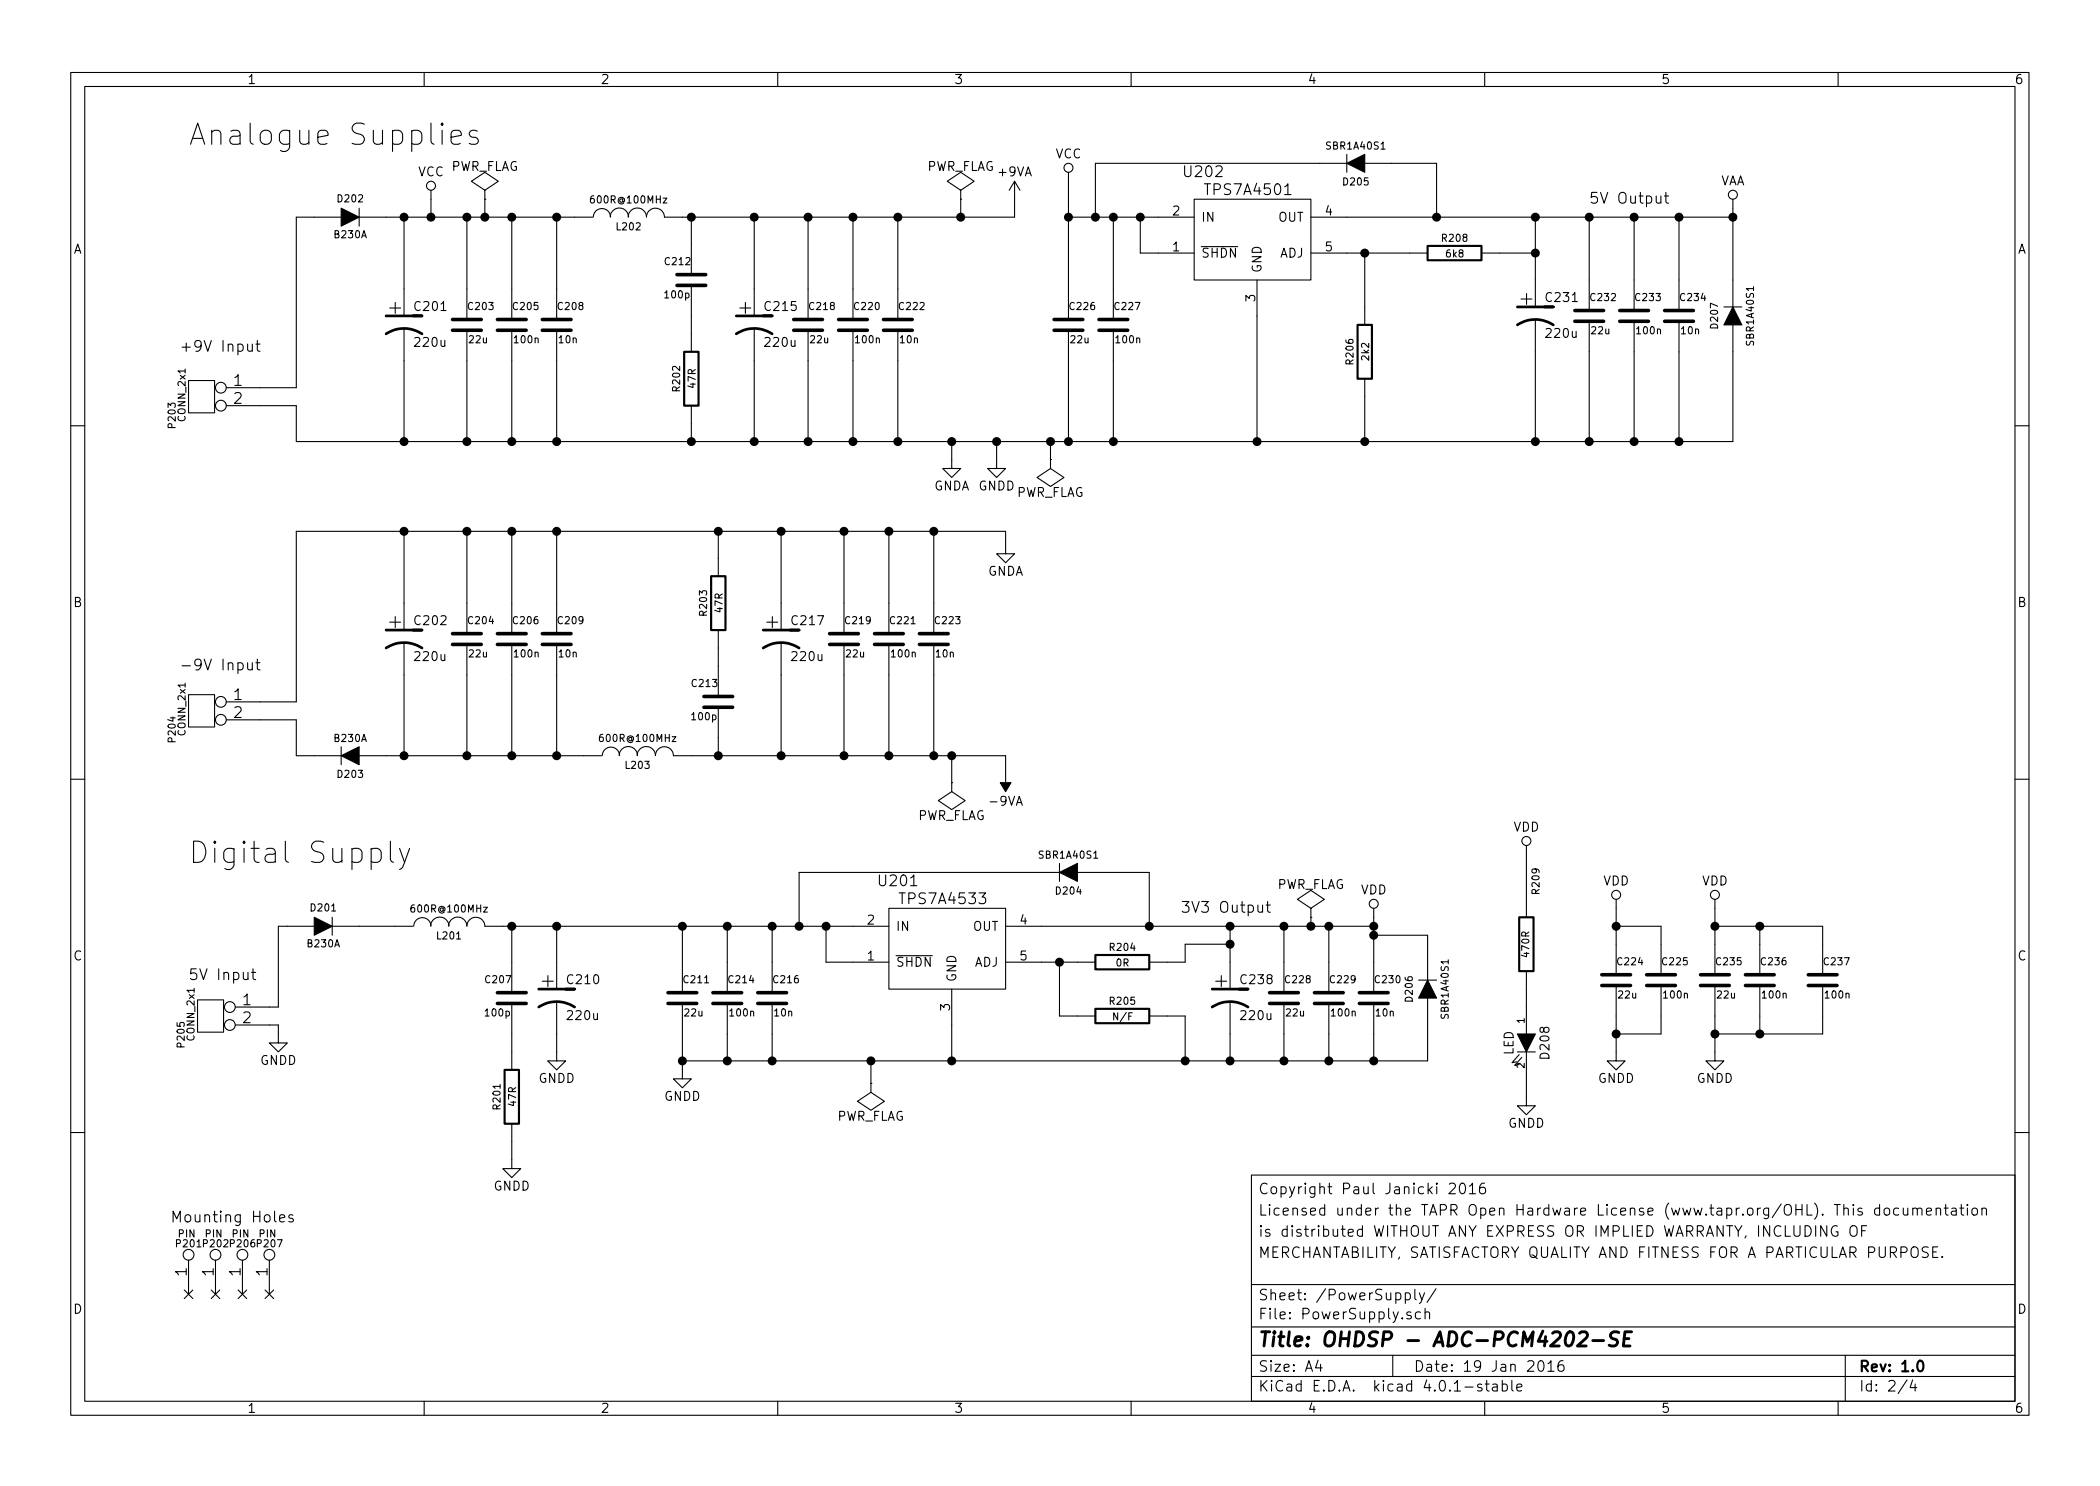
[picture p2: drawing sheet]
EESchema Schematic File Version 2
LIBS:power
LIBS:MyKiCadLibs-Lib
LIBS:DEV-ADC-PCM4202-SE-cache
EELAYER 25 0
EELAYER END
$Descr A4 11693 8268
encoding utf-8
Sheet 2 4
Title "OHDSP - ADC-PCM4202-SE"
Date "19 Jan 2016"
Rev "1.0"
Comp ""
Comment1 "MERCHANTABILITY, SATISFACTORY QUALITY AND FITNESS FOR A PARTICULAR PURPOSE."
Comment2 "is distributed WITHOUT ANY EXPRESS OR IMPLIED WARRANTY, INCLUDING OF"
Comment3 "Licensed under the TAPR Open Hardware License (www.tapr.org/OHL). This documentation"
Comment4 "Copyright Paul Janicki 2016"
$EndDescr
$Comp
L CONN_2x1 P203
U 1 1
P 1450 2150
F 0 "P203" V 1945 1995 40  0000 C CNN
F 1 "CONN_2x1" V 1890 2110 40  0000 C CNN
F 2 "MyKiCadLibs-Footprints:CONN-2WAY-2.54mm-3.81mm-SPACING" H 1790 2040 60  0001 C CNN
F 3 "" H 1790 2040 60  0000 C CNN
	1    1450 2150
	-1   0    0    -1  
$EndComp
$Comp
L GNDA #PWR01
U 1 1
P 5300 2550
F 0 "#PWR01" H 5300 2300 50  0001 C CNN
F 1 "GNDA" H 5300 2400 50  0000 C CNN
F 2 "" H 5300 2550 60  0000 C CNN
F 3 "" H 5300 2550 60  0000 C CNN
	1    5300 2550
	1    0    0    -1  
$EndComp
$Comp
L GNDD #PWR02
U 1 1
P 5550 2550
F 0 "#PWR02" H 5550 2300 50  0001 C CNN
F 1 "GNDD" H 5550 2400 50  0000 C CNN
F 2 "" H 5550 2550 60  0000 C CNN
F 3 "" H 5550 2550 60  0000 C CNN
	1    5550 2550
	1    0    0    -1  
$EndComp
$Comp
L PWR_FLAG #FLG03
U 1 1
P 5350 1100
F 0 "#FLG03" H 5350 1195 50  0001 C CNN
F 1 "PWR_FLAG" H 5350 1280 50  0000 C CNN
F 2 "" H 5350 1100 60  0000 C CNN
F 3 "" H 5350 1100 60  0000 C CNN
	1    5350 1100
	1    0    0    -1  
$EndComp
$Comp
L PWR_FLAG #FLG04
U 1 1
P 5850 2550
F 0 "#FLG04" H 5850 2645 50  0001 C CNN
F 1 "PWR_FLAG" H 5850 2730 50  0000 C CNN
F 2 "" H 5850 2550 60  0000 C CNN
F 3 "" H 5850 2550 60  0000 C CNN
	1    5850 2550
	-1   0    0    1   
$EndComp
$Comp
L INDUCTOR L202
U 1 1
P 3500 1200
F 0 "L202" V 3450 1200 40  0000 C CNN
F 1 "600R@100MHz" V 3600 1200 40  0000 C CNN
F 2 "MyKiCadLibs-Footprints:SMD-0805" H 3500 1200 60  0001 C CNN
F 3 "" H 3500 1200 60  0000 C CNN
	1    3500 1200
	0    -1   -1   0   
$EndComp
$Comp
L R R202
U 1 1
P 3850 2100
F 0 "R202" V 3770 2100 40  0000 C CNN
F 1 "47R" V 3857 2101 40  0000 C CNN
F 2 "MyKiCadLibs-Footprints:SMD-0805" V 3780 2100 30  0001 C CNN
F 3 "" H 3850 2100 30  0000 C CNN
	1    3850 2100
	1    0    0    -1  
$EndComp
$Comp
L C C212
U 1 1
P 3850 1550
F 0 "C212" H 3850 1650 40  0000 L CNN
F 1 "100p" H 3856 1465 40  0000 L CNN
F 2 "MyKiCadLibs-Footprints:SMD-0805" H 3888 1400 30  0001 C CNN
F 3 "" H 3850 1550 60  0000 C CNN
	1    3850 1550
	-1   0    0    -1  
$EndComp
$Comp
L C C205
U 1 1
P 2850 1800
F 0 "C205" H 2850 1900 40  0000 L CNN
F 1 "100n" H 2856 1715 40  0000 L CNN
F 2 "MyKiCadLibs-Footprints:SMD-0805" H 2888 1650 30  0001 C CNN
F 3 "" H 2850 1800 60  0000 C CNN
	1    2850 1800
	1    0    0    -1  
$EndComp
$Comp
L C C208
U 1 1
P 3100 1800
F 0 "C208" H 3100 1900 40  0000 L CNN
F 1 "10n" H 3106 1715 40  0000 L CNN
F 2 "MyKiCadLibs-Footprints:SMD-0805" H 3138 1650 30  0001 C CNN
F 3 "" H 3100 1800 60  0000 C CNN
	1    3100 1800
	1    0    0    -1  
$EndComp
$Comp
L C C220
U 1 1
P 4750 1800
F 0 "C220" H 4750 1900 40  0000 L CNN
F 1 "100n" H 4756 1715 40  0000 L CNN
F 2 "MyKiCadLibs-Footprints:SMD-0805" H 4788 1650 30  0001 C CNN
F 3 "" H 4750 1800 60  0000 C CNN
	1    4750 1800
	1    0    0    -1  
$EndComp
$Comp
L IC-REG-POS-TPS7A45xx U201
U 1 1
P 4750 5150
F 0 "U201" H 5000 5400 60  0000 C CNN
F 1 "TPS7A4533" H 5250 5300 60  0000 C CNN
F 2 "MyKiCadLibs-Footprints:IC-SOT223-6" H 4750 5150 60  0001 C CNN
F 3 "" H 4750 5150 60  0000 C CNN
	1    4750 5150
	1    0    0    -1  
$EndComp
$Comp
L C C216
U 1 1
P 4300 5550
F 0 "C216" H 4300 5650 40  0000 L CNN
F 1 "10n" H 4306 5465 40  0000 L CNN
F 2 "MyKiCadLibs-Footprints:SMD-0805" H 4338 5400 30  0001 C CNN
F 3 "" H 4300 5550 60  0000 C CNN
	1    4300 5550
	1    0    0    -1  
$EndComp
$Comp
L C C214
U 1 1
P 4050 5550
F 0 "C214" H 4050 5650 40  0000 L CNN
F 1 "100n" H 4056 5465 40  0000 L CNN
F 2 "MyKiCadLibs-Footprints:SMD-0805" H 4088 5400 30  0001 C CNN
F 3 "" H 4050 5550 60  0000 C CNN
	1    4050 5550
	1    0    0    -1  
$EndComp
$Comp
L C C211
U 1 1
P 3800 5550
F 0 "C211" H 3800 5650 40  0000 L CNN
F 1 "22u" H 3806 5465 40  0000 L CNN
F 2 "MyKiCadLibs-Footprints:SMD-0805" H 3838 5400 30  0001 C CNN
F 3 "" H 3800 5550 60  0000 C CNN
	1    3800 5550
	1    0    0    -1  
$EndComp
$Comp
L C C230
U 1 1
P 7650 5550
F 0 "C230" H 7650 5650 40  0000 L CNN
F 1 "10n" H 7656 5465 40  0000 L CNN
F 2 "MyKiCadLibs-Footprints:SMD-0805" H 7688 5400 30  0001 C CNN
F 3 "" H 7650 5550 60  0000 C CNN
	1    7650 5550
	1    0    0    -1  
$EndComp
$Comp
L C C229
U 1 1
P 7400 5550
F 0 "C229" H 7400 5650 40  0000 L CNN
F 1 "100n" H 7406 5465 40  0000 L CNN
F 2 "MyKiCadLibs-Footprints:SMD-0805" H 7438 5400 30  0001 C CNN
F 3 "" H 7400 5550 60  0000 C CNN
	1    7400 5550
	1    0    0    -1  
$EndComp
$Comp
L C C228
U 1 1
P 7150 5550
F 0 "C228" H 7150 5650 40  0000 L CNN
F 1 "22u" H 7156 5465 40  0000 L CNN
F 2 "MyKiCadLibs-Footprints:SMD-0805" H 7188 5400 30  0001 C CNN
F 3 "" H 7150 5550 60  0000 C CNN
	1    7150 5550
	1    0    0    -1  
$EndComp
$Comp
L R R204
U 1 1
P 6250 5350
F 0 "R204" V 6170 5350 40  0000 C CNN
F 1 "0R" V 6257 5351 40  0000 C CNN
F 2 "MyKiCadLibs-Footprints:SMD-0805" V 6180 5350 30  0001 C CNN
F 3 "" H 6250 5350 30  0000 C CNN
	1    6250 5350
	0    1    1    0   
$EndComp
$Comp
L R R205
U 1 1
P 6250 5650
F 0 "R205" V 6170 5650 40  0000 C CNN
F 1 "N/F" V 6257 5651 40  0000 C CNN
F 2 "MyKiCadLibs-Footprints:SMD-0805" V 6180 5650 30  0001 C CNN
F 3 "" H 6250 5650 30  0000 C CNN
	1    6250 5650
	0    1    1    0   
$EndComp
$Comp
L CP1 C210
U 1 1
P 3100 5550
F 0 "C210" H 3150 5650 50  0000 L CNN
F 1 "220u" H 3150 5450 50  0000 L CNN
F 2 "MyKiCadLibs-Footprints:CAP-TH-D8mmP3.5mm" H 3100 5550 60  0001 C CNN
F 3 "" H 3100 5550 60  0000 C CNN
	1    3100 5550
	1    0    0    -1  
$EndComp
$Comp
L CONN_2x1 P205
U 1 1
P 1500 5600
F 0 "P205" V 1995 5445 40  0000 C CNN
F 1 "CONN_2x1" V 1940 5560 40  0000 C CNN
F 2 "MyKiCadLibs-Footprints:CONN-2WAY-2.54mm-3.81mm-SPACING" H 1840 5490 60  0001 C CNN
F 3 "" H 1840 5490 60  0000 C CNN
	1    1500 5600
	-1   0    0    -1  
$EndComp
$Comp
L GNDD #PWR05
U 1 1
P 1550 5750
F 0 "#PWR05" H 1550 5500 50  0001 C CNN
F 1 "GNDD" H 1550 5600 50  0000 C CNN
F 2 "" H 1550 5750 60  0000 C CNN
F 3 "" H 1550 5750 60  0000 C CNN
	1    1550 5750
	1    0    0    -1  
$EndComp
$Comp
L DIODE D201
U 1 1
P 1800 5150
F 0 "D201" H 1800 5250 40  0000 C CNN
F 1 "B230A" H 1800 5050 40  0000 C CNN
F 2 "MyKiCadLibs-Footprints:DIODE-SMA" H 1800 5150 60  0001 C CNN
F 3 "" H 1800 5150 60  0000 C CNN
	1    1800 5150
	1    0    0    -1  
$EndComp
$Comp
L IC-REG-POS-TPS7A45xx U202
U 1 1
P 6450 1200
F 0 "U202" H 6700 1450 60  0000 C CNN
F 1 "TPS7A4501" H 6950 1350 60  0000 C CNN
F 2 "MyKiCadLibs-Footprints:IC-SOT223-6" H 6450 1200 60  0001 C CNN
F 3 "" H 6450 1200 60  0000 C CNN
	1    6450 1200
	1    0    0    -1  
$EndComp
$Comp
L INDUCTOR L201
U 1 1
P 2500 5150
F 0 "L201" V 2450 5150 40  0000 C CNN
F 1 "600R@100MHz" V 2600 5150 40  0000 C CNN
F 2 "MyKiCadLibs-Footprints:SMD-0805" H 2500 5150 60  0001 C CNN
F 3 "" H 2500 5150 60  0000 C CNN
	1    2500 5150
	0    -1   -1   0   
$EndComp
$Comp
L R R201
U 1 1
P 2850 6100
F 0 "R201" V 2770 6100 40  0000 C CNN
F 1 "47R" V 2857 6101 40  0000 C CNN
F 2 "MyKiCadLibs-Footprints:SMD-0805" V 2780 6100 30  0001 C CNN
F 3 "" H 2850 6100 30  0000 C CNN
	1    2850 6100
	1    0    0    -1  
$EndComp
$Comp
L C C207
U 1 1
P 2850 5550
F 0 "C207" H 2850 5650 40  0000 L CNN
F 1 "100p" H 2856 5465 40  0000 L CNN
F 2 "MyKiCadLibs-Footprints:SMD-0805" H 2888 5400 30  0001 C CNN
F 3 "" H 2850 5550 60  0000 C CNN
	1    2850 5550
	-1   0    0    -1  
$EndComp
$Comp
L GNDD #PWR06
U 1 1
P 2850 6450
F 0 "#PWR06" H 2850 6200 50  0001 C CNN
F 1 "GNDD" H 2850 6300 50  0000 C CNN
F 2 "" H 2850 6450 60  0000 C CNN
F 3 "" H 2850 6450 60  0000 C CNN
	1    2850 6450
	1    0    0    -1  
$EndComp
$Comp
L C C234
U 1 1
P 9350 1750
F 0 "C234" H 9350 1850 40  0000 L CNN
F 1 "10n" H 9356 1665 40  0000 L CNN
F 2 "MyKiCadLibs-Footprints:SMD-0805" H 9388 1600 30  0001 C CNN
F 3 "" H 9350 1750 60  0000 C CNN
	1    9350 1750
	1    0    0    -1  
$EndComp
$Comp
L C C233
U 1 1
P 9100 1750
F 0 "C233" H 9100 1850 40  0000 L CNN
F 1 "100n" H 9106 1665 40  0000 L CNN
F 2 "MyKiCadLibs-Footprints:SMD-0805" H 9138 1600 30  0001 C CNN
F 3 "" H 9100 1750 60  0000 C CNN
	1    9100 1750
	1    0    0    -1  
$EndComp
$Comp
L CP1 C231
U 1 1
P 8550 1750
F 0 "C231" H 8600 1850 50  0000 L CNN
F 1 "220u" H 8600 1650 50  0000 L CNN
F 2 "MyKiCadLibs-Footprints:CAP-TH-D6.3mmP2.5mm" H 8550 1750 60  0001 C CNN
F 3 "" H 8550 1750 60  0000 C CNN
	1    8550 1750
	1    0    0    -1  
$EndComp
$Comp
L C C232
U 1 1
P 8850 1750
F 0 "C232" H 8850 1850 40  0000 L CNN
F 1 "22u" H 8856 1665 40  0000 L CNN
F 2 "MyKiCadLibs-Footprints:SMD-0805" H 8888 1600 30  0001 C CNN
F 3 "" H 8850 1750 60  0000 C CNN
	1    8850 1750
	1    0    0    -1  
$EndComp
$Comp
L R R208
U 1 1
P 8100 1400
F 0 "R208" V 8020 1400 40  0000 C CNN
F 1 "6k8" V 8107 1401 40  0000 C CNN
F 2 "MyKiCadLibs-Footprints:SMD-0805" V 8030 1400 30  0001 C CNN
F 3 "" H 8100 1400 30  0000 C CNN
	1    8100 1400
	0    1    1    0   
$EndComp
$Comp
L R R206
U 1 1
P 7600 1950
F 0 "R206" V 7520 1950 40  0000 C CNN
F 1 "2k2" V 7607 1951 40  0000 C CNN
F 2 "MyKiCadLibs-Footprints:SMD-0805" V 7530 1950 30  0001 C CNN
F 3 "" H 7600 1950 30  0000 C CNN
	1    7600 1950
	1    0    0    -1  
$EndComp
$Comp
L VAA #PWR07
U 1 1
P 9650 1150
F 0 "#PWR07" H 9650 1000 50  0001 C CNN
F 1 "VAA" H 9650 1300 50  0000 C CNN
F 2 "" H 9650 1150 60  0000 C CNN
F 3 "" H 9650 1150 60  0000 C CNN
	1    9650 1150
	1    0    0    -1  
$EndComp
$Comp
L DIODE D202
U 1 1
P 1950 1200
F 0 "D202" H 1950 1300 40  0000 C CNN
F 1 "B230A" H 1950 1100 40  0000 C CNN
F 2 "MyKiCadLibs-Footprints:DIODE-SMA" H 1950 1200 60  0001 C CNN
F 3 "" H 1950 1200 60  0000 C CNN
	1    1950 1200
	1    0    0    -1  
$EndComp
$Comp
L PIN P201
U 1 1
P 1050 7200
F 0 "P201" V 1335 7200 40  0000 C CNN
F 1 "PIN" V 1390 7210 40  0000 C CNN
F 2 "Mounting_Holes:MountingHole_3mm" H 1390 7090 60  0001 C CNN
F 3 "" H 1390 7090 60  0000 C CNN
	1    1050 7200
	0    -1   -1   0   
$EndComp
$Comp
L PIN P202
U 1 1
P 1200 7200
F 0 "P202" V 1485 7200 40  0000 C CNN
F 1 "PIN" V 1540 7210 40  0000 C CNN
F 2 "Mounting_Holes:MountingHole_3mm" H 1540 7090 60  0001 C CNN
F 3 "" H 1540 7090 60  0000 C CNN
	1    1200 7200
	0    -1   -1   0   
$EndComp
$Comp
L PIN P206
U 1 1
P 1350 7200
F 0 "P206" V 1635 7200 40  0000 C CNN
F 1 "PIN" V 1690 7210 40  0000 C CNN
F 2 "Mounting_Holes:MountingHole_3mm" H 1690 7090 60  0001 C CNN
F 3 "" H 1690 7090 60  0000 C CNN
	1    1350 7200
	0    -1   -1   0   
$EndComp
$Comp
L PIN P207
U 1 1
P 1500 7200
F 0 "P207" V 1785 7200 40  0000 C CNN
F 1 "PIN" V 1840 7210 40  0000 C CNN
F 2 "Mounting_Holes:MountingHole_3mm" H 1840 7090 60  0001 C CNN
F 3 "" H 1840 7090 60  0000 C CNN
	1    1500 7200
	0    -1   -1   0   
$EndComp
$Comp
L C C222
U 1 1
P 5000 1800
F 0 "C222" H 5000 1900 40  0000 L CNN
F 1 "10n" H 5006 1715 40  0000 L CNN
F 2 "MyKiCadLibs-Footprints:SMD-0805" H 5038 1650 30  0001 C CNN
F 3 "" H 5000 1800 60  0000 C CNN
	1    5000 1800
	1    0    0    -1  
$EndComp
Connection ~ 4750 2450
Wire Wire Line
	4750 2450 4750 2000
Connection ~ 4200 2450
Wire Wire Line
	4200 2450 4200 2000
Connection ~ 4200 1200
Wire Wire Line
	4750 1200 4750 1600
Wire Wire Line
	4200 1200 4200 1600
Wire Wire Line
	2150 1200 3200 1200
Wire Wire Line
	5350 1200 5350 1100
Wire Wire Line
	1650 2150 1650 1200
Wire Wire Line
	1450 2150 1650 2150
Connection ~ 5550 2450
Wire Wire Line
	5850 2450 5850 2550
Connection ~ 5300 2450
Wire Wire Line
	5550 2450 5550 2550
Wire Wire Line
	5300 2450 5300 2550
Wire Wire Line
	1650 2250 1650 2450
Wire Wire Line
	1450 2250 1650 2250
Wire Wire Line
	3850 2450 3850 2350
Wire Wire Line
	3850 1750 3850 1850
Wire Wire Line
	3850 1350 3850 1200
Connection ~ 3850 1200
Connection ~ 3850 2450
Connection ~ 4750 1200
Wire Wire Line
	2850 2450 2850 2000
Wire Wire Line
	2250 2450 2250 2000
Wire Wire Line
	2850 1200 2850 1600
Wire Wire Line
	2250 1200 2250 1600
Wire Wire Line
	3100 2450 3100 2000
Wire Wire Line
	3100 1200 3100 1600
Connection ~ 2250 2450
Connection ~ 2850 2450
Connection ~ 3100 2450
Connection ~ 2250 1200
Connection ~ 2850 1200
Connection ~ 3100 1200
Wire Wire Line
	2800 5150 4750 5150
Wire Wire Line
	4300 5150 4300 5350
Wire Wire Line
	4750 5350 4600 5350
Wire Wire Line
	4600 5350 4600 5150
Connection ~ 4600 5150
Wire Wire Line
	4050 5350 4050 5150
Connection ~ 4300 5150
Connection ~ 4050 5150
Wire Wire Line
	4050 5900 4050 5750
Wire Wire Line
	4300 5900 4300 5750
Connection ~ 4050 5900
Wire Wire Line
	5300 5900 5300 5700
Connection ~ 4300 5900
Wire Wire Line
	3800 5350 3800 5150
Wire Wire Line
	3800 5750 3800 5950
Wire Wire Line
	5800 5150 7650 5150
Wire Wire Line
	7150 5150 7150 5350
Wire Wire Line
	7400 5150 7400 5350
Connection ~ 7150 5150
Wire Wire Line
	7650 5100 7650 5350
Connection ~ 7400 5150
Connection ~ 5300 5900
Wire Wire Line
	7150 5900 7150 5750
Wire Wire Line
	7400 5900 7400 5750
Connection ~ 7150 5900
Wire Wire Line
	7650 5900 7650 5750
Connection ~ 7400 5900
Wire Wire Line
	5800 5350 6000 5350
Wire Wire Line
	6000 5650 5900 5650
Wire Wire Line
	5900 5650 5900 5350
Connection ~ 5900 5350
Wire Wire Line
	6500 5650 6600 5650
Wire Wire Line
	6600 5650 6600 5900
Connection ~ 6600 5900
Wire Wire Line
	6500 5350 6600 5350
Wire Wire Line
	6600 5350 6600 5250
Connection ~ 7650 5150
Wire Wire Line
	1550 5750 1550 5700
Wire Wire Line
	1550 5700 1500 5700
Wire Wire Line
	1550 5600 1500 5600
Wire Wire Line
	1550 5150 1550 5600
Wire Wire Line
	1600 5150 1550 5150
Wire Wire Line
	6450 1400 6350 1400
Wire Wire Line
	6350 1400 6350 1200
Connection ~ 6350 1200
Wire Wire Line
	7000 2450 7000 1750
Wire Wire Line
	2850 6350 2850 6450
Wire Wire Line
	2850 5750 2850 5850
Wire Wire Line
	2850 5150 2850 5350
Connection ~ 2850 5150
Wire Wire Line
	2200 5150 2000 5150
Wire Wire Line
	7500 1200 9650 1200
Wire Wire Line
	8550 1200 8550 1550
Wire Wire Line
	8850 1200 8850 1550
Connection ~ 8550 1200
Wire Wire Line
	9100 1200 9100 1550
Connection ~ 8850 1200
Wire Wire Line
	9650 1150 9650 1550
Connection ~ 9100 1200
Connection ~ 9650 1200
Wire Wire Line
	7500 1400 7850 1400
Connection ~ 7600 1400
Wire Wire Line
	8350 1400 8550 1400
Wire Wire Line
	1650 2450 9650 2450
Wire Wire Line
	1650 1200 1750 1200
Connection ~ 3800 5150
Connection ~ 3800 5900
Wire Wire Line
	5000 1200 5000 1600
Connection ~ 5000 1200
Wire Wire Line
	5000 2000 5000 2450
Connection ~ 5000 2450
Connection ~ 5350 1200
Connection ~ 5850 2450
Wire Wire Line
	7600 1400 7600 1400
Wire Wire Line
	7600 1400 7600 1700
Wire Wire Line
	7600 2450 7600 2200
Connection ~ 7000 2450
Wire Wire Line
	8550 2450 8550 1950
Connection ~ 7600 2450
Wire Wire Line
	8850 2450 8850 1950
Connection ~ 8550 2450
Wire Wire Line
	9100 2450 9100 1950
Connection ~ 8850 2450
Wire Wire Line
	9350 2450 9350 1950
Connection ~ 9100 2450
$Comp
L CP1 C215
U 1 1
P 4200 1800
F 0 "C215" H 4250 1900 50  0000 L CNN
F 1 "220u" H 4250 1700 50  0000 L CNN
F 2 "MyKiCadLibs-Footprints:CAP-TH-D8mmP3.5mm" H 4200 1800 60  0001 C CNN
F 3 "" H 4200 1800 60  0000 C CNN
	1    4200 1800
	1    0    0    -1  
$EndComp
$Comp
L CP1 C201
U 1 1
P 2250 1800
F 0 "C201" H 2300 1900 50  0000 L CNN
F 1 "220u" H 2300 1700 50  0000 L CNN
F 2 "MyKiCadLibs-Footprints:CAP-TH-D8mmP3.5mm" H 2250 1800 60  0001 C CNN
F 3 "" H 2250 1800 60  0000 C CNN
	1    2250 1800
	1    0    0    -1  
$EndComp
Wire Wire Line
	3800 5900 7950 5900
NoConn ~ 1500 7200
NoConn ~ 1350 7200
NoConn ~ 1200 7200
NoConn ~ 1050 7200
$Comp
L GNDD #PWR08
U 1 1
P 3100 5850
F 0 "#PWR08" H 3100 5600 50  0001 C CNN
F 1 "GNDD" H 3100 5700 50  0000 C CNN
F 2 "" H 3100 5850 60  0000 C CNN
F 3 "" H 3100 5850 60  0000 C CNN
	1    3100 5850
	1    0    0    -1  
$EndComp
Wire Wire Line
	3100 5850 3100 5750
Wire Wire Line
	3100 5350 3100 5150
Connection ~ 3100 5150
$Comp
L C C218
U 1 1
P 4500 1800
F 0 "C218" H 4500 1900 40  0000 L CNN
F 1 "22u" H 4506 1715 40  0000 L CNN
F 2 "MyKiCadLibs-Footprints:SMD-0805" H 4538 1650 30  0001 C CNN
F 3 "" H 4500 1800 60  0000 C CNN
	1    4500 1800
	1    0    0    -1  
$EndComp
Wire Wire Line
	4500 1200 4500 1600
Connection ~ 4500 1200
Wire Wire Line
	4500 2000 4500 2450
Connection ~ 4500 2450
$Comp
L C C203
U 1 1
P 2600 1800
F 0 "C203" H 2600 1900 40  0000 L CNN
F 1 "22u" H 2606 1715 40  0000 L CNN
F 2 "MyKiCadLibs-Footprints:SMD-0805" H 2638 1650 30  0001 C CNN
F 3 "" H 2600 1800 60  0000 C CNN
	1    2600 1800
	1    0    0    -1  
$EndComp
Wire Wire Line
	2600 1600 2600 1200
Wire Wire Line
	2600 2000 2600 2450
Connection ~ 2600 1200
Connection ~ 2600 2450
Text Notes 950  6800 0    60   ~ 0
Mounting Holes
$Comp
L VDD #PWR09
U 1 1
P 7650 5100
F 0 "#PWR09" H 7650 4950 50  0001 C CNN
F 1 "VDD" H 7650 5250 50  0000 C CNN
F 2 "" H 7650 5100 50  0000 C CNN
F 3 "" H 7650 5100 50  0000 C CNN
	1    7650 5100
	1    0    0    -1  
$EndComp
$Comp
L INDUCTOR L203
U 1 1
P 3550 4200
F 0 "L203" V 3500 4200 40  0000 C CNN
F 1 "600R@100MHz" V 3650 4200 40  0000 C CNN
F 2 "MyKiCadLibs-Footprints:SMD-0805" H 3550 4200 60  0001 C CNN
F 3 "" H 3550 4200 60  0000 C CNN
	1    3550 4200
	0    -1   -1   0   
$EndComp
$Comp
L R R203
U 1 1
P 4000 3350
F 0 "R203" V 3920 3350 40  0000 C CNN
F 1 "47R" V 4007 3351 40  0000 C CNN
F 2 "MyKiCadLibs-Footprints:SMD-0805" V 3930 3350 30  0001 C CNN
F 3 "" H 4000 3350 30  0000 C CNN
	1    4000 3350
	1    0    0    -1  
$EndComp
$Comp
L C C213
U 1 1
P 4000 3900
F 0 "C213" H 4000 4000 40  0000 L CNN
F 1 "100p" H 4006 3815 40  0000 L CNN
F 2 "MyKiCadLibs-Footprints:SMD-0805" H 4038 3750 30  0001 C CNN
F 3 "" H 4000 3900 60  0000 C CNN
	1    4000 3900
	-1   0    0    -1  
$EndComp
$Comp
L C C206
U 1 1
P 2850 3550
F 0 "C206" H 2850 3650 40  0000 L CNN
F 1 "100n" H 2856 3465 40  0000 L CNN
F 2 "MyKiCadLibs-Footprints:SMD-0805" H 2888 3400 30  0001 C CNN
F 3 "" H 2850 3550 60  0000 C CNN
	1    2850 3550
	1    0    0    -1  
$EndComp
$Comp
L C C209
U 1 1
P 3100 3550
F 0 "C209" H 3100 3650 40  0000 L CNN
F 1 "10n" H 3106 3465 40  0000 L CNN
F 2 "MyKiCadLibs-Footprints:SMD-0805" H 3138 3400 30  0001 C CNN
F 3 "" H 3100 3550 60  0000 C CNN
	1    3100 3550
	1    0    0    -1  
$EndComp
$Comp
L C C221
U 1 1
P 4950 3550
F 0 "C221" H 4950 3650 40  0000 L CNN
F 1 "100n" H 4956 3465 40  0000 L CNN
F 2 "MyKiCadLibs-Footprints:SMD-0805" H 4988 3400 30  0001 C CNN
F 3 "" H 4950 3550 60  0000 C CNN
	1    4950 3550
	1    0    0    -1  
$EndComp
$Comp
L DIODE D203
U 1 1
P 1950 4200
F 0 "D203" H 1950 4300 40  0000 C CNN
F 1 "B230A" H 1950 4100 40  0000 C CNN
F 2 "MyKiCadLibs-Footprints:DIODE-SMA" H 1950 4200 60  0001 C CNN
F 3 "" H 1950 4200 60  0000 C CNN
	1    1950 4200
	-1   0    0    1   
$EndComp
$Comp
L C C223
U 1 1
P 5200 3550
F 0 "C223" H 5200 3650 40  0000 L CNN
F 1 "10n" H 5206 3465 40  0000 L CNN
F 2 "MyKiCadLibs-Footprints:SMD-0805" H 5238 3400 30  0001 C CNN
F 3 "" H 5200 3550 60  0000 C CNN
	1    5200 3550
	1    0    0    -1  
$EndComp
Connection ~ 4950 4200
Wire Wire Line
	4950 4200 4950 3750
Connection ~ 4350 4200
Wire Wire Line
	4350 4200 4350 3750
Connection ~ 4350 2950
Wire Wire Line
	4950 2950 4950 3350
Wire Wire Line
	4350 2950 4350 3350
Wire Wire Line
	1650 2950 5600 2950
Wire Wire Line
	1650 3900 1650 2950
Wire Wire Line
	1450 3900 1650 3900
Wire Wire Line
	1650 4000 1650 4200
Wire Wire Line
	1450 4000 1650 4000
Wire Wire Line
	4000 4200 4000 4100
Wire Wire Line
	4000 3100 4000 2950
Connection ~ 4000 2950
Connection ~ 4000 4200
Connection ~ 4950 2950
Wire Wire Line
	2850 4200 2850 3750
Wire Wire Line
	2250 4200 2250 3750
Wire Wire Line
	2850 2950 2850 3350
Wire Wire Line
	2250 2950 2250 3350
Wire Wire Line
	3100 4200 3100 3750
Wire Wire Line
	3100 2950 3100 3350
Connection ~ 2250 4200
Connection ~ 2850 4200
Connection ~ 3100 4200
Connection ~ 2250 2950
Connection ~ 2850 2950
Connection ~ 3100 2950
Wire Wire Line
	5200 2950 5200 3350
Connection ~ 5200 2950
Wire Wire Line
	5200 4200 5200 3750
Connection ~ 5200 4200
$Comp
L CP1 C217
U 1 1
P 4350 3550
F 0 "C217" H 4400 3650 50  0000 L CNN
F 1 "220u" H 4400 3450 50  0000 L CNN
F 2 "MyKiCadLibs-Footprints:CAP-TH-D8mmP3.5mm" H 4350 3550 60  0001 C CNN
F 3 "" H 4350 3550 60  0000 C CNN
	1    4350 3550
	1    0    0    -1  
$EndComp
$Comp
L CP1 C202
U 1 1
P 2250 3550
F 0 "C202" H 2300 3650 50  0000 L CNN
F 1 "220u" H 2300 3450 50  0000 L CNN
F 2 "MyKiCadLibs-Footprints:CAP-TH-D8mmP3.5mm" H 2250 3550 60  0001 C CNN
F 3 "" H 2250 3550 60  0000 C CNN
	1    2250 3550
	1    0    0    -1  
$EndComp
Wire Wire Line
	2150 4200 3250 4200
Wire Wire Line
	1650 4200 1750 4200
$Comp
L CONN_2x1 P204
U 1 1
P 1450 3900
F 0 "P204" V 1945 3745 40  0000 C CNN
F 1 "CONN_2x1" V 1890 3860 40  0000 C CNN
F 2 "MyKiCadLibs-Footprints:CONN-2WAY-2.54mm-3.81mm-SPACING" H 1790 3790 60  0001 C CNN
F 3 "" H 1790 3790 60  0000 C CNN
	1    1450 3900
	-1   0    0    -1  
$EndComp
$Comp
L GNDA #PWR010
U 1 1
P 5600 3025
F 0 "#PWR010" H 5600 2775 50  0001 C CNN
F 1 "GNDA" H 5600 2875 50  0000 C CNN
F 2 "" H 5600 3025 60  0000 C CNN
F 3 "" H 5600 3025 60  0000 C CNN
	1    5600 3025
	1    0    0    -1  
$EndComp
Wire Wire Line
	5600 2950 5600 3025
Wire Wire Line
	4000 3700 4000 3600
$Comp
L C C219
U 1 1
P 4700 3550
F 0 "C219" H 4700 3650 40  0000 L CNN
F 1 "22u" H 4706 3465 40  0000 L CNN
F 2 "MyKiCadLibs-Footprints:SMD-0805" H 4738 3400 30  0001 C CNN
F 3 "" H 4700 3550 60  0000 C CNN
	1    4700 3550
	1    0    0    -1  
$EndComp
Wire Wire Line
	4700 3350 4700 2950
Wire Wire Line
	4700 4200 4700 3750
Connection ~ 4700 2950
Connection ~ 4700 4200
$Comp
L C C204
U 1 1
P 2600 3550
F 0 "C204" H 2600 3650 40  0000 L CNN
F 1 "22u" H 2606 3465 40  0000 L CNN
F 2 "MyKiCadLibs-Footprints:SMD-0805" H 2638 3400 30  0001 C CNN
F 3 "" H 2600 3550 60  0000 C CNN
	1    2600 3550
	1    0    0    -1  
$EndComp
Wire Wire Line
	2600 3350 2600 2950
Wire Wire Line
	2600 3750 2600 4200
Connection ~ 2600 4200
Connection ~ 2600 2950
$Comp
L PWR_FLAG #FLG011
U 1 1
P 7300 5100
F 0 "#FLG011" H 7300 5195 50  0001 C CNN
F 1 "PWR_FLAG" H 7300 5280 50  0000 C CNN
F 2 "" H 7300 5100 60  0000 C CNN
F 3 "" H 7300 5100 60  0000 C CNN
	1    7300 5100
	1    0    0    -1  
$EndComp
Wire Wire Line
	7300 5100 7300 5150
Connection ~ 7300 5150
$Comp
L PWR_FLAG #FLG012
U 1 1
P 5300 4350
F 0 "#FLG012" H 5300 4445 50  0001 C CNN
F 1 "PWR_FLAG" H 5300 4530 50  0000 C CNN
F 2 "" H 5300 4350 60  0000 C CNN
F 3 "" H 5300 4350 60  0000 C CNN
	1    5300 4350
	-1   0    0    1   
$EndComp
Wire Wire Line
	5300 4200 5300 4350
Connection ~ 5300 4200
$Comp
L +9VA #PWR013
U 1 1
P 5650 1100
F 0 "#PWR013" H 5650 975 50  0001 C CNN
F 1 "+9VA" H 5650 1250 50  0000 C CNN
F 2 "" H 5650 1100 50  0000 C CNN
F 3 "" H 5650 1100 50  0000 C CNN
	1    5650 1100
	1    0    0    -1  
$EndComp
$Comp
L -9VA #PWR014
U 1 1
P 5600 4300
F 0 "#PWR014" H 5600 4175 50  0001 C CNN
F 1 "-9VA" H 5600 4450 50  0000 C CNN
F 2 "" H 5600 4300 50  0000 C CNN
F 3 "" H 5600 4300 50  0000 C CNN
	1    5600 4300
	-1   0    0    1   
$EndComp
Wire Wire Line
	3850 4200 5600 4200
Wire Wire Line
	5600 4200 5600 4300
Wire Wire Line
	5650 1200 5650 1100
$Comp
L C C227
U 1 1
P 6200 1800
F 0 "C227" H 6200 1900 40  0000 L CNN
F 1 "100n" H 6206 1715 40  0000 L CNN
F 2 "MyKiCadLibs-Footprints:SMD-0805" H 6238 1650 30  0001 C CNN
F 3 "" H 6200 1800 60  0000 C CNN
	1    6200 1800
	1    0    0    -1  
$EndComp
$Comp
L C C226
U 1 1
P 5950 1800
F 0 "C226" H 5950 1900 40  0000 L CNN
F 1 "22u" H 5956 1715 40  0000 L CNN
F 2 "MyKiCadLibs-Footprints:SMD-0805" H 5988 1650 30  0001 C CNN
F 3 "" H 5950 1800 60  0000 C CNN
	1    5950 1800
	1    0    0    -1  
$EndComp
Wire Wire Line
	5950 2000 5950 2450
Connection ~ 5950 2450
Wire Wire Line
	6200 2000 6200 2450
Connection ~ 6200 2450
Wire Wire Line
	5950 1000 5950 1600
Connection ~ 5950 1200
Wire Wire Line
	6200 1200 6200 1600
Connection ~ 6200 1200
$Comp
L DIODE D204
U 1 1
P 5950 4850
F 0 "D204" H 5950 4950 40  0000 C CNN
F 1 "SBR1A40S1" H 5950 4750 40  0000 C CNN
F 2 "MyKiCadLibs-Footprints:DIODE-SOD-123" H 5950 4850 60  0001 C CNN
F 3 "" H 5950 4850 60  0000 C CNN
	1    5950 4850
	-1   0    0    1   
$EndComp
Wire Wire Line
	6150 4850 6400 4850
Wire Wire Line
	6400 4850 6400 5150
Connection ~ 6400 5150
Wire Wire Line
	5750 4850 4450 4850
Wire Wire Line
	4450 4850 4450 5150
Connection ~ 4450 5150
$Comp
L DIODE D206
U 1 1
P 7950 5500
F 0 "D206" H 7950 5600 40  0000 C CNN
F 1 "SBR1A40S1" H 7950 5400 40  0000 C CNN
F 2 "MyKiCadLibs-Footprints:DIODE-SOD-123" H 7950 5500 60  0001 C CNN
F 3 "" H 7950 5500 60  0000 C CNN
	1    7950 5500
	0    -1   -1   0   
$EndComp
Wire Wire Line
	7950 5300 7950 5200
Wire Wire Line
	7950 5200 7650 5200
Connection ~ 7650 5200
Connection ~ 7650 5900
$Comp
L DIODE D207
U 1 1
P 9650 1750
F 0 "D207" H 9650 1850 40  0000 C CNN
F 1 "SBR1A40S1" H 9650 1650 40  0000 C CNN
F 2 "MyKiCadLibs-Footprints:DIODE-SOD-123" H 9650 1750 60  0001 C CNN
F 3 "" H 9650 1750 60  0000 C CNN
	1    9650 1750
	0    -1   -1   0   
$EndComp
$Comp
L DIODE D205
U 1 1
P 7550 900
F 0 "D205" H 7550 1000 40  0000 C CNN
F 1 "SBR1A40S1" H 7550 800 40  0000 C CNN
F 2 "MyKiCadLibs-Footprints:DIODE-SOD-123" H 7550 900 60  0001 C CNN
F 3 "" H 7550 900 60  0000 C CNN
	1    7550 900 
	-1   0    0    1   
$EndComp
Wire Wire Line
	7350 900  6100 900 
Wire Wire Line
	6100 900  6100 1200
Connection ~ 6100 1200
Wire Wire Line
	7750 900  8000 900 
Wire Wire Line
	8000 900  8000 1200
Connection ~ 8000 1200
Wire Wire Line
	9650 2450 9650 1950
Connection ~ 9350 2450
Wire Wire Line
	9350 1550 9350 1200
Connection ~ 9350 1200
$Comp
L LED D208
U 1 1
P 8500 5800
F 0 "D208" H 8500 5900 50  0000 C CNN
F 1 "LED" H 8500 5700 50  0000 C CNN
F 2 "MyKiCadLibs-Footprints:SMD-0805" H 8500 5800 60  0001 C CNN
F 3 "" H 8500 5800 60  0000 C CNN
	1    8500 5800
	0    1    1    0   
$EndComp
$Comp
L R R209
U 1 1
P 8500 5250
F 0 "R209" V 8450 4900 40  0000 C CNN
F 1 "470R" V 8507 5251 40  0000 C CNN
F 2 "MyKiCadLibs-Footprints:SMD-0805" V 8430 5250 30  0001 C CNN
F 3 "~" H 8500 5250 30  0000 C CNN
	1    8500 5250
	-1   0    0    1   
$EndComp
Wire Wire Line
	8500 5500 8500 5600
Wire Wire Line
	8500 4750 8500 5000
$Comp
L VDD #PWR015
U 1 1
P 8500 4750
F 0 "#PWR015" H 8500 4600 50  0001 C CNN
F 1 "VDD" H 8500 4900 50  0000 C CNN
F 2 "" H 8500 4750 50  0000 C CNN
F 3 "" H 8500 4750 50  0000 C CNN
	1    8500 4750
	1    0    0    -1  
$EndComp
$Comp
L GNDD #PWR016
U 1 1
P 8500 6100
F 0 "#PWR016" H 8500 5850 50  0001 C CNN
F 1 "GNDD" H 8500 5950 50  0000 C CNN
F 2 "" H 8500 6100 60  0000 C CNN
F 3 "" H 8500 6100 60  0000 C CNN
	1    8500 6100
	1    0    0    -1  
$EndComp
Wire Wire Line
	8500 6100 8500 6000
$Comp
L GNDD #PWR017
U 1 1
P 3800 5950
F 0 "#PWR017" H 3800 5700 50  0001 C CNN
F 1 "GNDD" H 3800 5800 50  0000 C CNN
F 2 "" H 3800 5950 60  0000 C CNN
F 3 "" H 3800 5950 60  0000 C CNN
	1    3800 5950
	1    0    0    -1  
$EndComp
Connection ~ 8550 1400
Wire Wire Line
	3800 1200 5650 1200
Wire Wire Line
	5950 1200 6450 1200
$Comp
L VCC #PWR018
U 1 1
P 2400 1100
F 0 "#PWR018" H 2400 950 50  0001 C CNN
F 1 "VCC" H 2400 1250 50  0000 C CNN
F 2 "" H 2400 1100 50  0000 C CNN
F 3 "" H 2400 1100 50  0000 C CNN
	1    2400 1100
	1    0    0    -1  
$EndComp
Wire Wire Line
	2400 1100 2400 1200
Connection ~ 2400 1200
$Comp
L PWR_FLAG #FLG019
U 1 1
P 2700 1100
F 0 "#FLG019" H 2700 1195 50  0001 C CNN
F 1 "PWR_FLAG" H 2700 1280 50  0000 C CNN
F 2 "" H 2700 1100 60  0000 C CNN
F 3 "" H 2700 1100 60  0000 C CNN
	1    2700 1100
	1    0    0    -1  
$EndComp
Wire Wire Line
	2700 1100 2700 1200
Connection ~ 2700 1200
$Comp
L VCC #PWR020
U 1 1
P 5950 1000
F 0 "#PWR020" H 5950 850 50  0001 C CNN
F 1 "VCC" H 5950 1150 50  0000 C CNN
F 2 "" H 5950 1000 50  0000 C CNN
F 3 "" H 5950 1000 50  0000 C CNN
	1    5950 1000
	1    0    0    -1  
$EndComp
$Comp
L VDD #PWR021
U 1 1
P 9000 5050
F 0 "#PWR021" H 9000 4900 50  0001 C CNN
F 1 "VDD" H 9000 5200 50  0000 C CNN
F 2 "" H 9000 5050 50  0000 C CNN
F 3 "" H 9000 5050 50  0000 C CNN
	1    9000 5050
	1    0    0    -1  
$EndComp
$Comp
L C C225
U 1 1
P 9250 5450
F 0 "C225" H 9250 5550 40  0000 L CNN
F 1 "100n" H 9256 5365 40  0000 L CNN
F 2 "MyKiCadLibs-Footprints:SMD-0805" H 9288 5300 30  0001 C CNN
F 3 "" H 9250 5450 60  0000 C CNN
	1    9250 5450
	1    0    0    -1  
$EndComp
$Comp
L C C224
U 1 1
P 9000 5450
F 0 "C224" H 9000 5550 40  0000 L CNN
F 1 "22u" H 9006 5365 40  0000 L CNN
F 2 "MyKiCadLibs-Footprints:SMD-0805" H 9038 5300 30  0001 C CNN
F 3 "" H 9000 5450 60  0000 C CNN
	1    9000 5450
	1    0    0    -1  
$EndComp
Wire Wire Line
	9000 5650 9000 5850
Wire Wire Line
	9000 5050 9000 5250
Wire Wire Line
	9250 5250 9250 5150
Wire Wire Line
	9250 5150 9000 5150
Connection ~ 9000 5150
Wire Wire Line
	9250 5650 9250 5750
Wire Wire Line
	9250 5750 9000 5750
Connection ~ 9000 5750
$Comp
L VDD #PWR022
U 1 1
P 9550 5050
F 0 "#PWR022" H 9550 4900 50  0001 C CNN
F 1 "VDD" H 9550 5200 50  0000 C CNN
F 2 "" H 9550 5050 50  0000 C CNN
F 3 "" H 9550 5050 50  0000 C CNN
	1    9550 5050
	1    0    0    -1  
$EndComp
$Comp
L C C236
U 1 1
P 9800 5450
F 0 "C236" H 9800 5550 40  0000 L CNN
F 1 "100n" H 9806 5365 40  0000 L CNN
F 2 "MyKiCadLibs-Footprints:SMD-0805" H 9838 5300 30  0001 C CNN
F 3 "" H 9800 5450 60  0000 C CNN
	1    9800 5450
	1    0    0    -1  
$EndComp
$Comp
L C C235
U 1 1
P 9550 5450
F 0 "C235" H 9550 5550 40  0000 L CNN
F 1 "22u" H 9556 5365 40  0000 L CNN
F 2 "MyKiCadLibs-Footprints:SMD-0805" H 9588 5300 30  0001 C CNN
F 3 "" H 9550 5450 60  0000 C CNN
	1    9550 5450
	1    0    0    -1  
$EndComp
Wire Wire Line
	9550 5650 9550 5850
Wire Wire Line
	9550 5050 9550 5250
Wire Wire Line
	9800 5250 9800 5150
Wire Wire Line
	9550 5150 10150 5150
Connection ~ 9550 5150
Wire Wire Line
	9800 5650 9800 5750
Wire Wire Line
	9550 5750 10150 5750
Connection ~ 9550 5750
$Comp
L C C237
U 1 1
P 10150 5450
F 0 "C237" H 10150 5550 40  0000 L CNN
F 1 "100n" H 10156 5365 40  0000 L CNN
F 2 "MyKiCadLibs-Footprints:SMD-0805" H 10188 5300 30  0001 C CNN
F 3 "" H 10150 5450 60  0000 C CNN
	1    10150 5450
	1    0    0    -1  
$EndComp
Wire Wire Line
	10150 5150 10150 5250
Connection ~ 9800 5150
Wire Wire Line
	10150 5750 10150 5650
Connection ~ 9800 5750
$Comp
L CP1 C238
U 1 1
P 6850 5550
F 0 "C238" H 6900 5650 50  0000 L CNN
F 1 "220u" H 6900 5450 50  0000 L CNN
F 2 "MyKiCadLibs-Footprints:CAP-TH-D6.3mmP2.5mm" H 6850 5550 60  0001 C CNN
F 3 "" H 6850 5550 60  0000 C CNN
	1    6850 5550
	1    0    0    -1  
$EndComp
Wire Wire Line
	6850 5150 6850 5350
Connection ~ 6850 5150
Wire Wire Line
	6600 5250 6850 5250
Connection ~ 6850 5250
Wire Wire Line
	6850 5750 6850 5900
Connection ~ 6850 5900
Text Notes 1050 800  0    118  ~ 0
Analogue Supplies
Text Notes 1050 4800 0    118  ~ 0
Digital Supply
Text Notes 1050 5450 0    60   ~ 0
5V Input
Text Notes 1000 1950 0    60   ~ 0
+9V Input
Text Notes 1000 3725 0    60   ~ 0
-9V Input
Text Notes 6575 5075 0    60   ~ 0
3V3 Output
Text Notes 8850 1125 0    60   ~ 0
5V Output
Wire Wire Line
	7950 5900 7950 5700
$Comp
L GNDD #PWR023
U 1 1
P 9000 5850
F 0 "#PWR023" H 9000 5600 50  0001 C CNN
F 1 "GNDD" H 9000 5700 50  0000 C CNN
F 2 "" H 9000 5850 60  0000 C CNN
F 3 "" H 9000 5850 60  0000 C CNN
	1    9000 5850
	1    0    0    -1  
$EndComp
$Comp
L GNDD #PWR024
U 1 1
P 9550 5850
F 0 "#PWR024" H 9550 5600 50  0001 C CNN
F 1 "GNDD" H 9550 5700 50  0000 C CNN
F 2 "" H 9550 5850 60  0000 C CNN
F 3 "" H 9550 5850 60  0000 C CNN
	1    9550 5850
	1    0    0    -1  
$EndComp
$Comp
L PWR_FLAG #FLG025
U 1 1
P 4850 6025
F 0 "#FLG025" H 4850 6120 50  0001 C CNN
F 1 "PWR_FLAG" H 4850 6205 50  0000 C CNN
F 2 "" H 4850 6025 60  0000 C CNN
F 3 "" H 4850 6025 60  0000 C CNN
	1    4850 6025
	-1   0    0    1   
$EndComp
Wire Wire Line
	4850 6025 4850 5900
Connection ~ 4850 5900
$EndSCHEMATC
